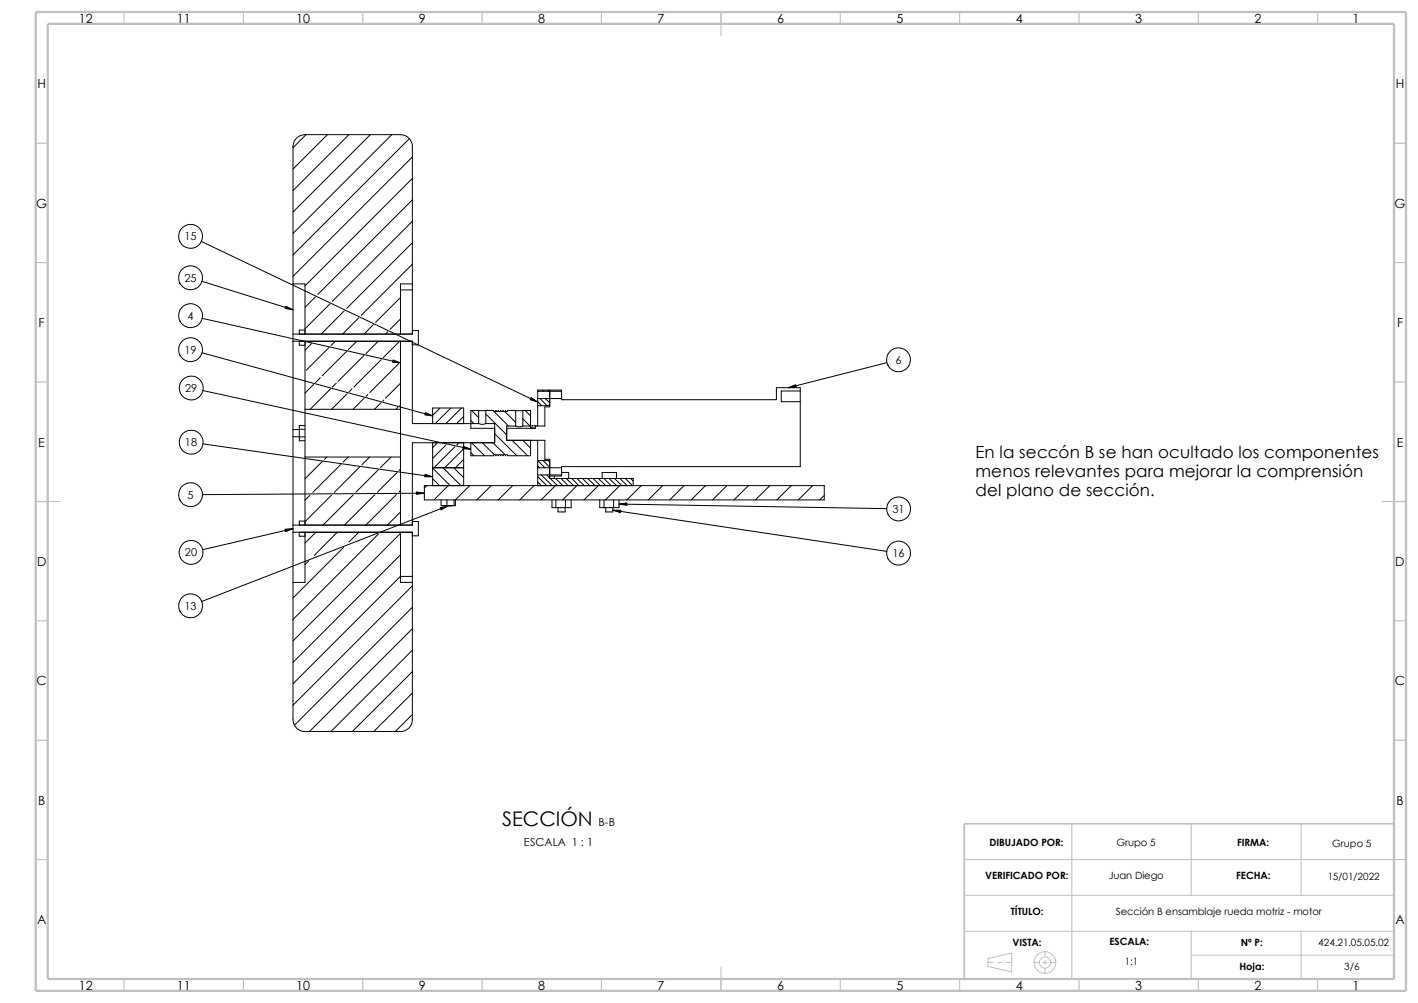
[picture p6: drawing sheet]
<svg xmlns="http://www.w3.org/2000/svg" width="420mm" height="297mm" viewBox="0 0 420 297" stroke-linecap="round" stroke-linejoin="round" font-family="sans-serif">
<g fill="none" stroke="#c0c0c0" stroke-width=".3">
<path d="M285.6 243.9h127.3v46h-127.3zM285.6 254.6h127.3M317.5 243.9v46M352.8 243.9v21.2M385.4 243.9v21.2M285.6 275.8h127.3M285.6 265.1h127.3M352.8 275.8v14.1M385.4 275.8v14.1M292.7 285h1.5M292.7 283.8l6.9-1.6v5.6l-6.9-1.6zM295.5 285h1.3"/>
<path d="M298 285h1.6M306.3 285h1.3M308.9 285h1.2M309.5 281.8v1.3M309.5 284.4v1.3M309.5 286.9v1.3M311.4 285h1.4M352.8 282.8h60.1"/>
<circle cx="309.5" cy="285" r="3.2"/>
<circle cx="309.5" cy="285" r="1.68"/>
</g>
<g fill="none" stroke="#c0c0c0" stroke-width=".34">
<path d="M36.7 3.6v3.5M72.1 3.6v3.5M107.4 3.6v3.5M142.8 3.6v3.5M178.1 3.6v3.5M213.5 3.6v7M248.9 3.6v3.5M284.2 3.6v3.5M319.6 3.6v3.5M354.9 3.6v3.5M390.3 3.6v3.5M10.6 42.4h3.5"/>
<path d="M412.9 42.4h3.5M10.6 77.8h3.5M412.9 77.8h3.5M10.6 113.1h3.5M412.9 113.1h3.5M10.6 148.5h7.1M409.4 148.5h7M10.6 183.9h3.5M412.9 183.9h3.5M10.6 219.2h3.5M412.9 219.2h3.5M10.6 254.6h3.5"/>
<path d="M412.9 254.6h3.5M36.7 289.9v3.5M72.1 289.9v3.5M107.4 289.9v3.5M142.8 289.9v3.5M178.1 289.9v3.5M213.5 286.3v7.1M248.9 289.9v3.5M284.2 289.9v3.5M319.6 289.9v3.5M354.9 289.9v3.5M390.3 289.9v3.5"/>
</g>
<path d="M412.9 243.9h-127.3v46" fill="none" stroke="#c0c0c0" stroke-width=".47"/>
<path d="M10.6 3.6h405.8v289.8h-405.8zM14.1 7.1h398.8v282.8h-398.8z" fill="none" stroke="#c0c0c0" stroke-width=".68" stroke-linecap="butt"/>
<g fill="none" stroke="#000" stroke-width=".3">
<path d="M90.6 39.9l-3.8 3.8M97 39.9l-10.2 10.2M103.3 39.9l-16.5 16.5M109.7 39.9l-22.9 22.9M116 39.9l-29.2 29.2M121.2 41.1l-34.4 34.4M122.1 46.5l-35.3 35.3M122.1 52.8l-31.8 31.9M122.1 59.2l-28 28M59.6 71.5l99.7 47.5M122.1 71.9l-19.4 19.4M122.1 78.2l-15.1 15.2"/>
<path d="M122.1 65.5l-23.7 23.7M59.8 83.3l27 8.4M59.9 94.3l58.7 13.1M86.8 84.1v-40.7a3.5 3.5 0 0 1 3.5-3.5h28.3a3.5 3.5 0 0 1 3.5 3.5v40.7M86.8 84.1h3.5v14.8M86.8 98.9v2.1M86.8 84.1v14.8M90.3 97.7h-1.7v1.2M93.4 87.9l-3.1 3.1M97.7 90l-7.4 7.4M102 92l-6.9 6.9M106.3 94.1l-4.8 4.8"/>
<path d="M110.6 96.1l-2.8 2.8M114.9 98.2l-.7 .7M118.6 88.1l-7.3 7.4M118.6 94.4l-3.1 3.1M118.6 85.9h3.5M122.1 84.1v1.8M122.1 85.9v13h-35.3M122.1 97.9h1.8v4.2h-1.8M122.1 84.1h-3.5v14.8M59.9 104.5l68.2 18.6M60.1 115.7l79.3 17.3M86.8 101h35.3v24.4h19.7"/>
<path d="M86.8 101v26.2M88.6 101v1.2h1.7M90.3 101v20.2M92.3 101.7l-2 2M92.9 113.8l-2.6 2.6M93 101l-.1 .1M94.9 111.8l-1.4 1.5M97.5 102.9l-6.8 6.7M97.9 115.2l-6 6M99.3 101l-1.3 1.3M99.6 113.5l-1.2 1.1M102.6 104.1l-7.2 7.2"/>
<path d="M102.8 116.6l-4.6 4.6M104.3 115.1l-.9 .9M105.7 101l-2.5 2.5M107.8 105.3l-7.7 7.6M107.8 117.9l-3.2 3.3M109 116.8l-.6 .5M112 101l-3.6 3.7M112.8 119.3l-1.9 1.9M112.9 106.5l-8.1 8.1M113.7 118.4l-.3 .3M118.1 107.7l-8.6 8.5M118.4 101l-4.9 4.9"/>
<path d="M118.6 113.5l-4.4 4.4M118.6 101v54.5M159.3 115.7l.1 .2M159.3 115.9v-.4h7v.4M159.3 118v2.1M159.3 118h7M159.3 115.9h7M159.3 115.9v2.1M159.3 119l1.2 1.1M159.9 118l2.2 2.1M160.6 115.5l.4 .4M161.5 118l1.3 1.3"/>
<path d="M162.2 115.5l.4 .4M162.8 115.5v5h-1.4v5.7h-2.9v.6h-8.4M166.3 115.9v2.1M166.3 118v.4h63.7v-3.6h7v23.4h-70.7v.3M237 115.8h-5.6v3.2h5.6M262.7 107.4l-29.2 7.4M60.1 131.4l68 9.8M86.8 127.2h1.8M86.8 129.3l3.5 .1M86.8 129.3v26.2M86.8 127.2v2.1M88.6 127.1h1.7"/>
<path d="M90.3 135.3v20.2M90.3 126h-1.7v4.5h1.7M90.3 135.3h28.3M90.3 121.2h28.3M90.3 121.2v14.1M95.5 136.7l-5.2 5.1M96.8 135.3l-.7 .7M101 137.5l-8.3 8.3M103.1 135.3l-1.5 1.5M106.5 138.3l-7.5 7.5M109.5 135.3l-2.3 2.3M112.1 139.1l-6.7 6.7"/>
<path d="M115.8 135.3l-3.1 3.2M117.6 140l-5.8 5.8M117.8 120.6l-.5 .6M118.4 120.1h.1M118.6 138.9l-.4 .4M128.1 138.6l5.2 5.2M128.1 125.4v-4.6h9.2v4.6M128.1 131.1v12.7M128.1 138.5h9.2M129.5 131.1l-1.4 1.4M130.3 120.8l-2.1 2.1M131.2 138.5l5.3 5.3"/>
<path d="M132.1 131.7l-4 4M132.8 131.1h-.1M133.5 120.8l-4.6 4.6M134.4 138.5l2.9 2.9M134.7 132.3l-6.2 6.2M136 131.1l-.7 .6M136.7 120.8l-4.6 4.6M137.3 132.9l-5.6 5.6M137.3 123.4l-2 2M137.3 136.1l-2.4 2.4M137.3 131.1v12.7M139.4 124.5l1 .9"/>
<path d="M139.4 134l1 1M139.7 121.5l2.1 2.2M139.7 131.1l3.9 3.9M141.8 125.4l.9 .2 1.2-.2M141.8 121.5h2.1M141.8 121.5h-2.4v5.3h7.1M141.8 121.5v3.9M142.8 131.1l3.6 3.6M143.9 121.5h2.3a.36 .36 0 0 0 .3 .4 .36 .36 0 0 0 .4-.4 .34 .34 0 0 0 .3 .4 .34 .34 0 0 0 .4-.4 .36 .36 0 0 0 .3 .4 .36 .36 0 0 0 .4-.4 .36 .36 0 0 0 .4 .4 .36 .36 0 0 0 .3-.4 .36 .36 0 0 0 .4 .4 .36 .36 0 0 0 .3-.4 .34 .34 0 0 0 .4 .4 .34 .34 0 0 0 .3-.4h2.3M143.9 122.6l6.2 6.2M143.9 125.4h2.6v5.7h-24.4v24.4h-35.3M143.9 121.5v3.9"/>
<path d="M146 121.5l4.6 4.7M146 131.1l3.8 3.7M146.5 128.4l6.6 6.6M149.5 121.9l3.2 3.2M151.7 130.4l4.6 4.6M152.4 121.5l.3 .4M152.7 126.2h-2.6v4.2h11.3v5.6h1.4v5.7h24.7v2.1M152.7 121.5v4.7M152.7 121.5h2.2M152.7 126.2a2.3 2.3 0 0 0 2.2 0M154.9 130.4l2.2 2.3M154.9 124l2.1 2.2"/>
<path d="M154.9 121.5v4.7M154.9 126.2h2.2M154.9 121.5h2.2v4.7M155.5 121.5l1.6 1.6M157.1 126.2v.6M157.1 130.4v4.6h-6.7a.34 .34 0 0 0-.3-.4 .34 .34 0 0 0-.4 .4 .36 .36 0 0 0-.3-.4 .36 .36 0 0 0-.4 .4 .36 .36 0 0 0-.3-.4 .36 .36 0 0 0-.4 .4 .36 .36 0 0 0-.4-.4 .36 .36 0 0 0-.3 .4 .34 .34 0 0 0-.4-.4 .34 .34 0 0 0-.3 .4 .36 .36 0 0 0-.4-.4 .36 .36 0 0 0-.3 .4h-6.8v-3.9M157.6 130.4h.1M157.6 126.7h.9M159.3 138l.5 .5M159.3 136.4l2.1 2.1M159.3 138.5h7M159.3 136.4v2.1"/>
<path d="M159.3 120.1h3.5M159.3 136.4h3.5M159.3 138.5v2.1M159.3 130.4v6M159.3 120.1v6h-1.7v.7M160.9 136.4l1.9 1.9M162.4 136.4l.4 .3M166.3 138.5v2.1M166.3 139.9h2.1v1.8M178.4 139.9h4.2v1.8M178.4 139.9v1.8M178.4 139.9h.1"/>
<path d="M86.8 157.6h35.3v13.1M86.8 155.5v2.1M86.8 156.5l-26.8 6.3M86.8 157.6v14.9M88.6 157.6v1.2h1.7M90.3 154.3h-1.7v1.2M90.3 157.6v14.9h-3.5M91.8 146.7l-1.5 1.4M93.6 157.6l-3.3 3.2M98.2 146.6l-7.9 7.9M99.9 157.6l-6.8 6.8M104.6 146.5l-8.9 9"/>
<path d="M106.3 157.6l-3 2.9M111 146.5l-9 9M112.1 158.2l-25.3 25.2M117.4 146.4l-9 9.1M118.6 151.6l-3.9 3.9M118.6 157.9l-31.8 31.9M118.6 145.2l-.4 .5M118.6 157.6v14.9h3.5M122.1 154.4h1.8v4.3h-1.8M125.7 143.8h118.4v4.2h-118.4zM125.7 146l-65.7 .5M126.4 143.8l-.7 .7"/>
<path d="M128.1 141.8l2.1 2M131.7 149.7h2.1M132.4 148v1.7M132.7 149.8l-72.9 28.3M132.8 143.8l-4.3 4.2M134.5 148v1.7M139.1 143.8l-4.2 4.2v1.7h-4.3v-1.7M145.5 143.8l-4.3 4.2M151.8 143.8l-4.2 4.2M158.2 143.8l-4.3 4.2M159.3 142.7l1.1 1.1M159.3 141.1l2.6 2.7"/>
<path d="M159.3 140.6v3.2M159.3 140.6h7M160.3 140.6l3.2 3.2M161.9 140.6l.9 .9M163 141.7l2.1 2.1M163.5 148v2.3h5.7v-2.3M164.2 141v.7M164.5 143.8l-4.2 4.2M164.5 141.7l2.2 2.1M164.6 148v2.3M165.3 150.3v1.3h2.1v-1.3M166.2 141.7l2.1 2.1"/>
<path d="M166.3 140.6v.4h-3.5M167.5 148v2.3M167.7 141.7l2.2 2.1M169.3 141.7l2.1 2.1M170.9 143.8l-4.3 4.2M170.9 141.7l2.2 2.1M172.5 141.7l2.1 2.1M174.1 141.7l2.1 2.1M175.7 141.7l2.1 2.1M177.2 143.8l-4.2 4.2M177.2 141.7l2.2 2.1M177.6 148v2.3h5.7v-2.3"/>
<path d="M178.9 141.7l2.1 2.1M178.9 148v2.3M179.4 150.3v1.3M179.4 151.6h.1M180.4 141.7l2.2 2.1M181.5 150.3v1.3h-2.1M181.5 151.1l81.1 12.2M181.7 148v2.3M182 141.7l2.1 2.1M183.3 149.3l79.3 1.3M183.6 143.8l-4.3 4.2M183.6 141.7l2.2 2.1"/>
<path d="M185.2 141.7l2.1 2.1M186.8 141.7l.7 .8M189.9 143.8l-4.2 4.2M196.3 143.8l-4.3 4.2M202.6 143.8l-4.2 4.2M209 143.8l-4.3 4.2M215.3 143.8l-4.3 4.2M221.7 143.8l-4.3 4.2M228 143.8l-4.3 4.2M234.4 143.8l-4.3 4.2M240.7 143.8l-4.3 4.2M244.1 146.7l-1.3 1.3"/>
<path d="M86.8 172.5v40.6a3.5 3.5 0 0 0 3.5 3.5h28.3a3.5 3.5 0 0 0 3.5-3.5v-40.6M91.4 166.1l-1.1 1.1M101.7 162.1l-14.9 15M118.6 164.3l-31.8 31.8M122.1 170.7v1.8M122.1 170.7l-3.5-.1-31.8 31.9M122.1 173.5l-35.3 35.3M122.1 179.8l-34.9 35M122.1 186.2l-30.4 30.4M122.1 192.5l-24.1 24.1M122.1 198.9l-17.7 17.7M122.1 205.2l-11.4 11.4"/>
<path d="M122.1 211.6l-5 5"/>
<circle cx="56.5" cy="70" r="3.5"/>
<circle cx="56.4" cy="82.3" r="3.6"/>
<circle cx="56.5" cy="93.5" r="3.5"/>
<circle cx="56.4" cy="103.5" r="3.5"/>
<circle cx="56.6" cy="114.9" r="3.5"/>
<circle cx="266.1" cy="106.5" r="3.5"/>
<circle cx="56.6" cy="130.9" r="3.5"/>
<circle cx="56.5" cy="146.5" r="3.5"/>
<circle cx="266.2" cy="150.7" r="3.5"/>
<circle cx="56.5" cy="179.4" r="3.5"/>
<circle cx="56.6" cy="163.6" r="3.5"/>
<circle cx="266.1" cy="163.8" r="3.5"/>
</g>
<path d="M84.7 90.7l2.1 1-2.3-.3zM116.4 106.6l2.2 .8-2.4-.1zM157.3 117.7l2 1.3-2.3-.6zM233.5 114.8l2.2-.9 .1 .7zM126 122.2l2.1 .9-2.3-.2zM137.2 132.2l2.2 .8-2.3-.1zM84.4 156.7l2.4-.2-2.2 .9zM123.4 145.7l2.3 .3-2.3 .4zM125.9 140.5l2.2 .7h-2.3zM130.4 150.3l2.3-.5-2.1 1.2zM181.5 151.1h2.4l-.1 .7zM183.3 149.3l2.4-.4v.7z" fill="#000" stroke="#000" stroke-width=".3"/>
<text font-size="6" x="148.7" y="244.7">SECCIÓN</text>
<g font-size="5">
<text x="289" y="135.6">En la seccón B se han ocultado los componentes</text>
<text x="289" y="141.3">menos relevantes para mejorar la comprensión</text>
<text x="289" y="147">del plano de sección.</text>
</g>
<g font-size="3.7">
<text x="23.4" y="6.8">12</text>
<text x="52.4" y="6.8">11</text>
<text x="87.7" y="6.8">10</text>
<text x="124.1" y="6.8">9</text>
<text x="159.4" y="6.8">8</text>
<text x="194.8" y="6.8">7</text>
<text x="230.2" y="6.8">6</text>
<text x="265.5" y="6.8">5</text>
<text x="300.9" y="6.8">4</text>
<text x="336.2" y="6.8">3</text>
<text x="371.6" y="6.8">2</text>
<text x="400.6" y="6.8">1</text>
<text x="11.1" y="26.2">H</text>
<text x="413.4" y="26.2">H</text>
<text x="10.7" y="61.6">G</text>
<text x="413.1" y="61.6">G</text>
<text x="11.4" y="96.9">F</text>
<text x="413.8" y="96.9">F</text>
<text x="11.3" y="132.2">E</text>
<text x="413.7" y="132.2">E</text>
<text x="11" y="167.6">D</text>
<text x="413.3" y="167.6">D</text>
<text x="10.8" y="203">C</text>
<text x="413.1" y="203">C</text>
<text x="11.3" y="238.3">B</text>
<text x="413.6" y="238.3">B</text>
<text x="11" y="273.7">A</text>
<text x="413.3" y="273.7">A</text>
<text x="23.4" y="293.1">12</text>
<text x="52.4" y="293.1">11</text>
<text x="87.7" y="293.1">10</text>
<text x="124.1" y="293.1">9</text>
<text x="159.4" y="293.1">8</text>
<text x="194.8" y="293.1">7</text>
<text x="230.2" y="293.1">6</text>
<text x="265.5" y="293.1">5</text>
<text x="300.9" y="293.1">4</text>
<text x="336.2" y="293.1">3</text>
<text x="371.6" y="293.1">2</text>
<text x="400.6" y="293.1">1</text>
</g>
<g font-size="3.3">
<text x="54.6" y="71.2">15</text>
<text x="54.6" y="83.4">25</text>
<text x="55.5" y="94.7">4</text>
<text x="54.6" y="104.7">19</text>
<text x="265.2" y="107.7">6</text>
<text x="54.8" y="116.1">29</text>
<text x="54.8" y="132.2">18</text>
<text x="55.5" y="147.7">5</text>
<text x="264.3" y="151.9">31</text>
<text x="54.8" y="164.8">20</text>
<text x="264.3" y="165">16</text>
<text x="54.6" y="180.6">13</text>
<text x="177.3" y="244.6">B-B</text>
<text x="155.2" y="250.4">ESCALA 1 : 1</text>
</g>
<g font-size="3">
<text x="293.1" y="250.7">DIBUJADO POR:</text>
<text x="330.7" y="250.7">Grupo 5</text>
<text x="366.4" y="250.7">FIRMA:</text>
<text x="394.6" y="250.7">Grupo 5</text>
<text x="291.8" y="260.4">VERIFICADO POR:</text>
<text x="328.4" y="260.4">Juan Diego</text>
<text x="366.1" y="260.4">FECHA:</text>
<text x="393.2" y="260.6">15/01/2022</text>
<text x="299.4" y="271.1">TÍTULO:</text>
<text x="330.5" y="271.1">Sección B ensamblaje rueda motriz - motor</text>
<text x="299.9" y="280">VISTA:</text>
<text x="328.6" y="280">ESCALA:</text>
<text x="367.5" y="280.1">Nº P:</text>
<text x="390.4" y="280.1">424.21.05.05.02</text>
<text x="333.2" y="285.8">1:1</text>
<text x="367.1" y="287.1">Hoja:</text>
<text x="398.1" y="287.1">3/6</text>
</g>
</svg>
